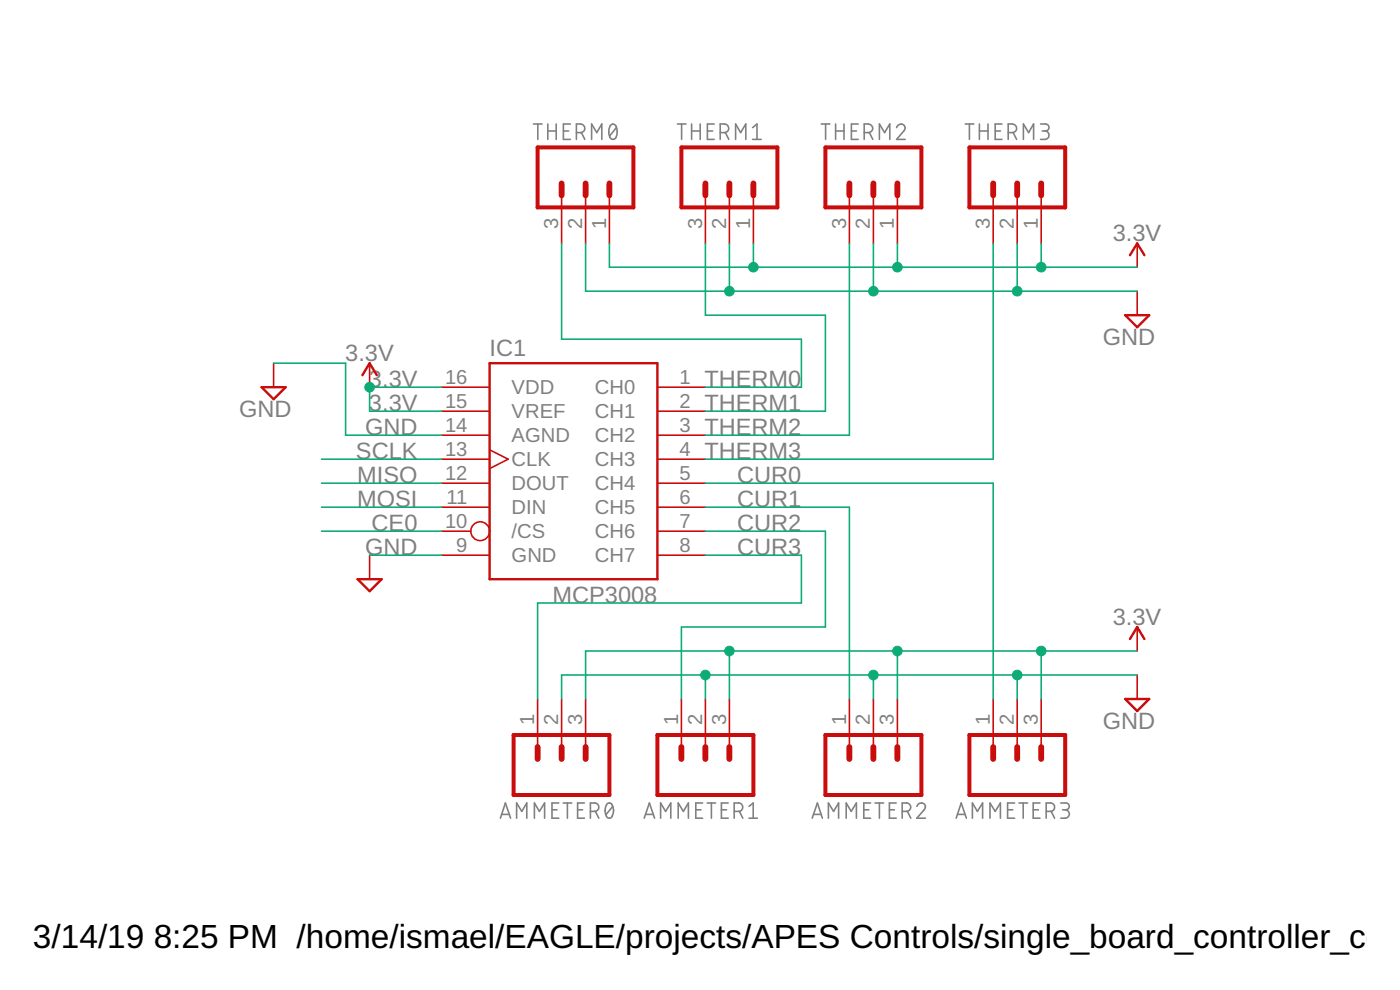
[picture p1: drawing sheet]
<svg xmlns="http://www.w3.org/2000/svg" width="148mm" height="105mm" viewBox="0 0 148 105" stroke-linecap="round" stroke-linejoin="round" font-family="sans-serif">
<g fill="none" stroke="#808080" stroke-width=".17">
<path d="M56.5 13.1h.9M56.9 13.1v1.7M58 13.1v1.7M58 13.9h.9M58.9 13.1v1.7M59.6 13.9h.6M60.4 13.1h-.8v1.7h.8M61 14h.4a.46 .46 0 0 0 .5-.4 .46 .46 0 0 0-.5-.5h-.4v1.7M61.5 14l.4 .8M62.6 14.8v-1.7l.6 .9 .5-.9v1.7M64.6 13.3a.33 .33 0 0 1 .6 .1 1.13 1.13 0 0 1-.2 1.3 .34 .34 0 0 1-.4-.2 1.41 1.41 0 0 1 0-1.2zM65.2 13.5l-.7 .9"/>
<path d="M71.7 13.1h.9M72.1 13.1v1.7M73.2 13.9h.9M73.2 13.1v1.7M74.1 13.1v1.7M74.9 13.9h.5M75.6 13.1h-.7v1.7h.7M76.2 14h.5a.46 .46 0 0 0 .4-.4 .46 .46 0 0 0-.4-.5h-.5v1.7M76.8 14l.3 .8M77.9 14.8v-1.7l.5 .9 .5-.9v1.7M79.7 14.8h.9M79.7 13.5l.4-.4v1.7"/>
<path d="M86.9 13.1h.9M87.4 13.1v1.7M88.4 13.9h.9M88.4 13.1v1.7M89.3 13.1v1.7M90.1 13.9h.5M90.8 13.1h-.7v1.7h.7M91.5 14h.4a.46 .46 0 0 0 .5-.4 .46 .46 0 0 0-.5-.5h-.4v1.7M92 14l.4 .8M93.1 14.8v-1.7l.5 .9 .6-.9v1.7M94.9 13.5a.44 .44 0 0 1 .6-.3 .44 .44 0 0 1 .2 .7l-.8 .9h.9M102.2 13.1h.9"/>
<path d="M102.6 13.1v1.7M103.7 13.9h.9M103.7 13.1v1.7M104.6 13.1v1.7M105.3 13.9h.6M106 13.1h-.7v1.7h.7M106.7 14h.4a.46 .46 0 0 0 .5-.4 .46 .46 0 0 0-.5-.5h-.4v1.7M107.2 14l.4 .8M108.3 14.8v-1.7l.6 .9 .5-.9v1.7M110.1 13.1h.6a.37 .37 0 0 1 .3 .4 .37 .37 0 0 1-.3 .4h-.4M110.6 13.9a.44 .44 0 0 1 .4 .4 .44 .44 0 0 1-.4 .5h-.5M53 86.6l.5-1.6 .5 1.6"/>
<path d="M53.1 86.2h.8M54.7 86.6v-1.6l.5 .9 .6-.9v1.6M56.6 86.6v-1.6l.5 .9 .5-.9v1.6M58.4 85.7h.5M59.1 85h-.7v1.6h.7M59.6 85h.9M60 85v1.6M61.1 85.7h.6M61.8 85h-.7v1.6h.7M62.5 85.9h.4a.44 .44 0 0 0 .5-.5 .44 .44 0 0 0-.5-.4h-.4v1.6M63 85.9l.4 .7M64.2 85.1a.33 .33 0 0 1 .6 .1 1.17 1.17 0 0 1-.2 1.4 .32 .32 0 0 1-.4-.2 1.26 1.26 0 0 1 0-1.3z"/>
<path d="M64.9 85.3l-.8 .9M68.2 86.6l.5-1.6 .6 1.6M68.3 86.2h.8M69.9 86.6v-1.6l.5 .9 .6-.9v1.6M71.8 86.6v-1.6l.5 .9 .6-.9v1.6M73.6 85.7h.6M74.4 85h-.8v1.6h.8M74.8 85h.9M75.3 85v1.6M76.3 85.7h.6M77.1 85h-.8v1.6h.8M77.7 85.9h.5a.44 .44 0 0 0 .4-.5 .44 .44 0 0 0-.4-.4h-.5v1.6"/>
<path d="M78.3 85.9l.3 .7M79.3 86.6h.9M79.3 85.3l.4-.3v1.6M86 86.6l.5-1.6 .5 1.6M86.1 86.2h.8M87.7 86.6v-1.6l.5 .9 .6-.9v1.6M89.6 86.6v-1.6l.5 .9 .5-.9v1.6M91.4 85.7h.5M92.1 85h-.7v1.6h.7M92.6 85h.9M93.1 85v1.6M94.1 85.7h.6"/>
<path d="M94.8 85h-.7v1.6h.7M95.5 85.9h.4a.44 .44 0 0 0 .5-.5 .44 .44 0 0 0-.5-.4h-.4v1.6M96 85.9l.4 .7M97 85.3a.45 .45 0 0 1 .7-.3 .45 .45 0 0 1 .1 .7l-.8 .9h.9M101.2 86.6l.5-1.6 .6 1.6M101.3 86.2h.8M102.9 86.6v-1.6l.5 .9 .6-.9v1.6M104.8 86.6v-1.6l.5 .9 .6-.9v1.6M106.6 85.7h.6M107.4 85h-.8v1.6h.8M107.8 85h1M108.3 85v1.6"/>
<path d="M109.3 85.7h.6M110.1 85h-.8v1.6h.8M110.7 85.9h.5a.44 .44 0 0 0 .4-.5 .44 .44 0 0 0-.4-.4h-.5v1.6M111.3 85.9l.3 .7M112.3 85h.5a.36 .36 0 0 1 .4 .3 .36 .36 0 0 1-.4 .4h-.3M112.7 85.7a.44 .44 0 0 1 .5 .4 .44 .44 0 0 1-.5 .5h-.4"/>
</g>
<g fill="none" stroke="#c90d0c" stroke-width=".17">
<path d="M29 38.4v2.6M39.1 38.4v2.6M59.4 20.7v5.1M62 20.7v5.1M64.5 20.7v5.1M74.7 20.7v5.1M77.2 20.7v5.1M79.7 20.7v5.1M89.9 20.7v5.1M92.4 20.7v5.1M95 20.7v5.1M105.1 20.7v5.1"/>
<path d="M107.7 20.7v5.1M110.2 20.7v5.1M120.4 25.8v2.5M120.4 30.8v2.6M39.1 58.8v2.5M46.7 41h5.1M46.7 43.5h5.1M46.7 46.1h5.1M46.7 48.6h5.1M46.7 51.1h5.1M46.7 53.7h5.1M46.7 56.2h3.1"/>
<path d="M46.7 58.8h5.1M51.8 47.6l2 1-2 1M69.6 41h5.1M69.6 43.5h5.1M69.6 46.1h5.1M69.6 48.6h5.1M69.6 51.1h5.1M69.6 53.7h5.1M69.6 56.2h5.1M69.6 58.8h5.1M56.9 74v5.1M59.4 74v5.1"/>
<path d="M62 74v5.1M72.1 74v5.1M74.7 74v5.1M77.2 74v5.1M89.9 74v5.1M92.4 74v5.1M95 74v5.1M105.1 74v5.1M107.7 74v5.1M110.2 74v5.1M120.4 66.4v2.5M120.4 71.4v2.6"/>
<circle cx="50.8" cy="56.2" r=".99"/>
</g>
<path d="M38.4 39.7l.7-1.3 .8 1.3M51.8 38.4h17.8v22.9h-17.8zM119.1 33.4h2.5l-1.2 1.2zM119.6 27l.8-1.2 .7 1.2M27.7 41h2.5l-1.2 1.2zM37.8 61.3h2.6l-1.3 1.3zM119.1 74h2.5l-1.2 1.2zM119.6 67.6l.8-1.2 .7 1.2" fill="none" stroke="#c90d0c" stroke-width=".25"/>
<path d="M56.9 15.6h10.1v6.3h-10.1zM72.1 15.6h10.2v6.3h-10.2zM87.4 15.6h10.1v6.3h-10.1zM102.6 15.6h10.1v6.3h-10.1zM54.4 77.8h10.1v6.3h-10.1zM69.6 77.8h10.1v6.3h-10.1zM87.4 77.8h10.1v6.3h-10.1zM102.6 77.8h10.1v6.3h-10.1z" fill="none" stroke="#c90d0c" stroke-width=".42"/>
<g fill="none" stroke="#c90d0c" stroke-width=".61">
<path d="M59.4 19.4v1.3M62 19.4v1.3M64.5 19.4v1.3M74.7 19.4v1.3M77.2 19.4v1.3M79.7 19.4v1.3M89.9 19.4v1.3M92.4 19.4v1.3M95 19.4v1.3M105.1 19.4v1.3M107.7 19.4v1.3M110.2 19.4v1.3"/>
<path d="M56.9 79.1v1.2M59.4 79.1v1.2M62 79.1v1.2M72.1 79.1v1.2M74.7 79.1v1.2M77.2 79.1v1.2M89.9 79.1v1.2M92.4 79.1v1.2M95 79.1v1.2M105.1 79.1v1.2M107.7 79.1v1.2M110.2 79.1v1.2"/>
</g>
<g fill="none" stroke="#0dab76" stroke-width=".17">
<path d="M29 38.4h7.6v7.7h10.1M59.4 25.8v10.1h25.4v5.1h-10.1M62 25.8v5h58.4M64.5 25.8v2.5h55.9M74.7 25.8v7.6h12.7v10.1h-12.7M77.2 25.8v5M79.7 25.8v2.5M89.9 25.8v20.3h-15.2M92.4 25.8v5M95 25.8v2.5M105.1 25.8v22.8h-30.4M107.7 25.8v5"/>
<path d="M110.2 25.8v2.5M34 48.6h12.7M34 51.1h12.7M34 56.2h12.7M34 53.7h12.7M39.1 58.8h7.6M46.7 41h-7.6v2.5h7.6M74.7 58.8h10.1v5h-27.9v10.2M74.7 56.2h12.7v10.2h-15.3v7.6M74.7 53.7h15.2v20.3M74.7 51.1h30.4v22.9M74.7 71.4v2.6"/>
<path d="M77.2 68.9v5.1M92.4 71.4v2.6M95 68.9v5.1M107.7 71.4v2.6M110.2 68.9v5.1M120.4 71.4h-61v2.6M120.4 68.9h-58.4v5.1"/>
</g>
<g fill="#0dab76" stroke="#0dab76" stroke-width=".11">
<circle cx="95" cy="28.3" r=".51"/>
<circle cx="79.7" cy="28.3" r=".51"/>
<circle cx="110.2" cy="28.3" r=".51"/>
<circle cx="39.1" cy="41" r=".51"/>
<circle cx="77.2" cy="68.9" r=".51"/>
<circle cx="95" cy="68.9" r=".51"/>
<circle cx="110.2" cy="68.9" r=".51"/>
<circle cx="92.4" cy="30.8" r=".51"/>
<circle cx="77.2" cy="30.8" r=".51"/>
<circle cx="107.7" cy="30.8" r=".51"/>
<circle cx="74.7" cy="71.4" r=".51"/>
<circle cx="92.4" cy="71.4" r=".51"/>
<circle cx="107.7" cy="71.4" r=".51"/>
</g>
<g font-size="3.5">
<text x="3.5" y="100.3">3/14/19</text>
<text x="16.3" y="100.3">8:25 PM /home/ismael/EAGLE/projects/APES Controls/single_board_controller_copy</text>
</g>
<g font-size="2.5" fill="#808080">
<text x="117.8" y="25.5">3.3V</text>
<text x="36.5" y="38.2">3.3V</text>
<text x="39.1" y="41">3.3V</text>
<text x="51.8" y="37.7">IC1</text>
<text x="74.5" y="41">THERM0</text>
<text x="116.7" y="36.5">GND</text>
<text x="25.3" y="44.2">GND</text>
<text x="38.6" y="46.1">GND</text>
<text x="39.1" y="43.5">3.3V</text>
<text x="74.5" y="43.5">THERM1</text>
<text x="74.5" y="46.1">THERM2</text>
<text x="37.7" y="48.6">SCLK</text>
<text x="37.8" y="51.1">MISO</text>
<text x="37.8" y="53.7">MOSI</text>
<text x="74.5" y="48.6">THERM3</text>
<text x="78" y="51.1">CUR0</text>
<text x="78" y="53.7">CUR1</text>
<text x="38.6" y="58.8">GND</text>
<text x="39.3" y="56.2">CE0</text>
<text x="78" y="56.2">CUR2</text>
<text x="78" y="58.8">CUR3</text>
<text x="58.5" y="63.8">MCP3008</text>
<text x="117.8" y="66.1">3.3V</text>
<text x="116.7" y="77.2">GND</text>
</g>
<g font-size="2.1" fill="#808080">
<text x="59.1" y="24.2" transform="rotate(-90 59.1 24.2)">3</text>
<text x="61.6" y="24.2" transform="rotate(-90 61.6 24.2)">2</text>
<text x="64.1" y="24.2" transform="rotate(-90 64.1 24.2)">1</text>
<text x="74.3" y="24.2" transform="rotate(-90 74.3 24.2)">3</text>
<text x="76.8" y="24.2" transform="rotate(-90 76.8 24.2)">2</text>
<text x="79.4" y="24.2" transform="rotate(-90 79.4 24.2)">1</text>
<text x="89.5" y="24.2" transform="rotate(-90 89.5 24.2)">3</text>
<text x="92.1" y="24.2" transform="rotate(-90 92.1 24.2)">2</text>
<text x="94.6" y="24.2" transform="rotate(-90 94.6 24.2)">1</text>
<text x="104.8" y="24.2" transform="rotate(-90 104.8 24.2)">3</text>
<text x="107.3" y="24.2" transform="rotate(-90 107.3 24.2)">2</text>
<text x="109.8" y="24.2" transform="rotate(-90 109.8 24.2)">1</text>
<text x="47.1" y="40.6">16</text>
<text x="54.1" y="41.7">VDD</text>
<text x="63" y="41.7">CH0</text>
<text x="71.9" y="40.6">1</text>
<text x="47.1" y="43.2">15</text>
<text x="47.1" y="45.7">14</text>
<text x="54.1" y="44.3">VREF</text>
<text x="54.1" y="46.8">AGND</text>
<text x="63" y="44.3">CH1</text>
<text x="63" y="46.8">CH2</text>
<text x="71.9" y="43.2">2</text>
<text x="71.9" y="45.7">3</text>
<text x="47.1" y="48.2">13</text>
<text x="47.1" y="50.8">12</text>
<text x="47.3" y="53.3">11</text>
<text x="54.1" y="49.4">CLK</text>
<text x="54.1" y="51.9">DOUT</text>
<text x="63" y="49.4">CH3</text>
<text x="63" y="51.9">CH4</text>
<text x="71.9" y="48.2">4</text>
<text x="71.9" y="50.8">5</text>
<text x="71.9" y="53.3">6</text>
<text x="47.1" y="55.9">10</text>
<text x="48.3" y="58.4">9</text>
<text x="54.1" y="59.5">GND</text>
<text x="54.1" y="54.4">DIN</text>
<text x="54.1" y="57">/CS</text>
<text x="63" y="54.4">CH5</text>
<text x="63" y="57">CH6</text>
<text x="63" y="59.5">CH7</text>
<text x="71.9" y="55.9">7</text>
<text x="71.9" y="58.4">8</text>
<text x="56.5" y="76.7" transform="rotate(-90 56.5 76.7)">1</text>
<text x="59.1" y="76.7" transform="rotate(-90 59.1 76.7)">2</text>
<text x="61.6" y="76.7" transform="rotate(-90 61.6 76.7)">3</text>
<text x="71.8" y="76.7" transform="rotate(-90 71.8 76.7)">1</text>
<text x="74.3" y="76.7" transform="rotate(-90 74.3 76.7)">2</text>
<text x="76.8" y="76.7" transform="rotate(-90 76.8 76.7)">3</text>
<text x="89.5" y="76.7" transform="rotate(-90 89.5 76.7)">1</text>
<text x="92.1" y="76.7" transform="rotate(-90 92.1 76.7)">2</text>
<text x="94.6" y="76.7" transform="rotate(-90 94.6 76.7)">3</text>
<text x="104.8" y="76.7" transform="rotate(-90 104.8 76.7)">1</text>
<text x="107.3" y="76.7" transform="rotate(-90 107.3 76.7)">2</text>
<text x="109.8" y="76.7" transform="rotate(-90 109.8 76.7)">3</text>
</g>
</svg>
